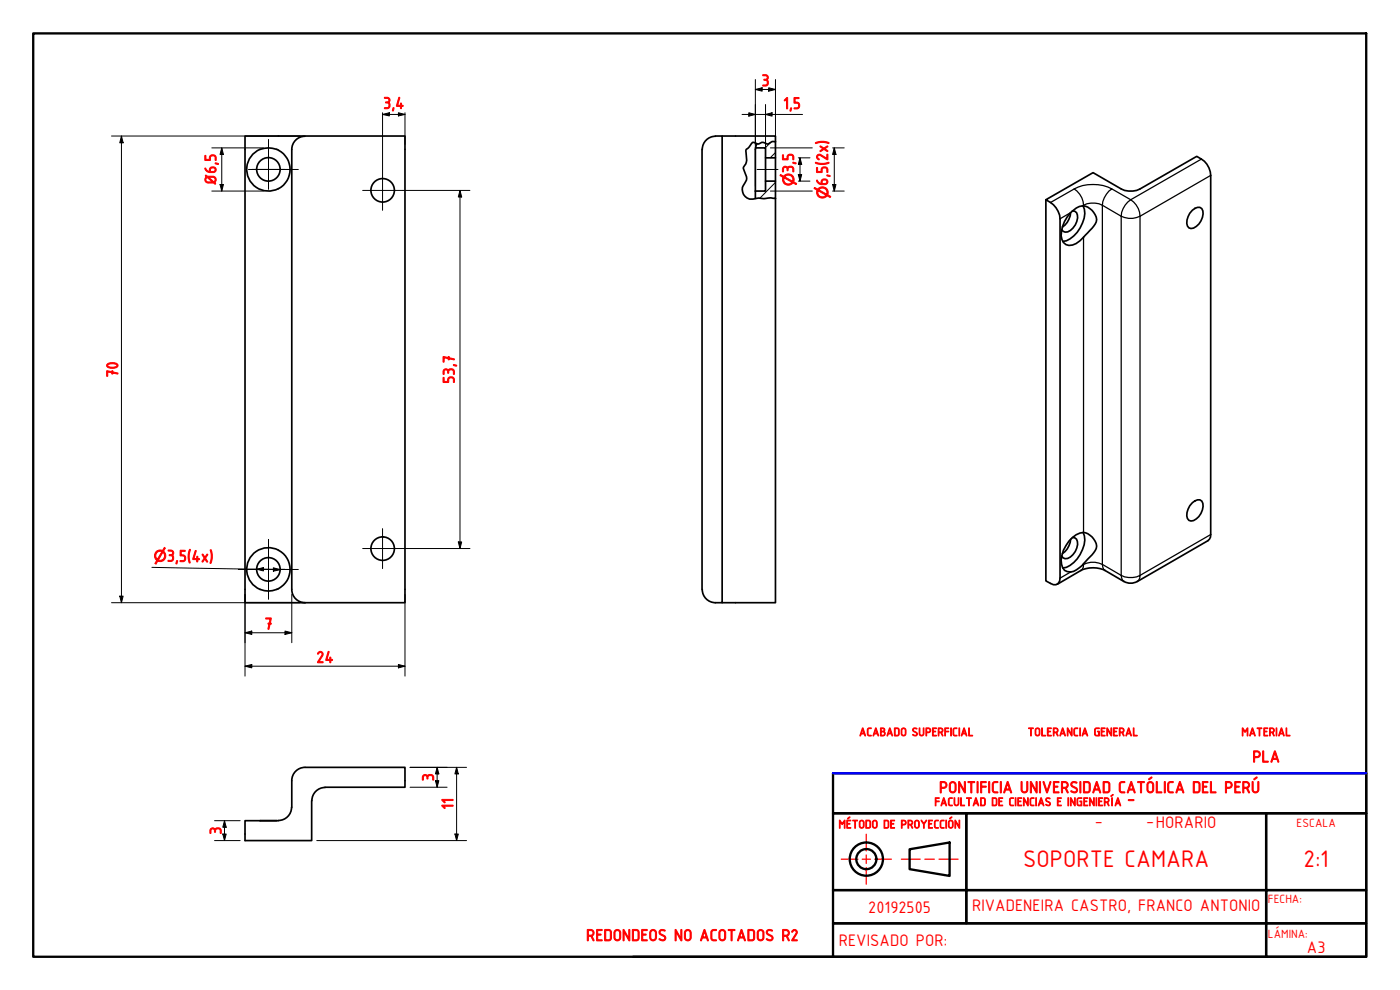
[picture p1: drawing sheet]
<svg xmlns="http://www.w3.org/2000/svg" width="420mm" height="297mm" viewBox="0 0 420 297" stroke-linecap="round" stroke-linejoin="round" font-family="sans-serif">
<!-- layer: Hatch (ISO) -->
<path d="M231.2 42.8l-1.5 1.6M232.7 45.8l-1.6 1.6M232.7 59.2l-.3 .3M232.7 54.7l-4.7 4.8" fill="none" stroke="#000" stroke-width=".3"/>
<!-- layer: Visible (ISO) -->
<g fill="none" stroke="#000" stroke-width=".51">
<path d="M73.5 40.8h48v140h-48zM83.6 45a6.5 6.5 0 0 0-9.6 5.8 6.5 6.5 0 0 0 9.6 5.8M83.6 45.1a6.5 6.5 0 0 1 0 11.5M87.6 44.8v132.1a4 4 0 0 0 3.9 3.9M91.5 40.9a4 4 0 0 0-3.9 3.9M210.7 44.8v132M214.7 40.8h2v140a5.5 5.5 0 0 1-4.8-1.1 4 4 0 0 1-1.1-2.8M214.7 40.9a4 4 0 0 0-3.9 3.9M216.7 40.8h16v6.6h-3v-3h-2.9l-.1 15.1M226.7 57.3h3v-3h3v126.5h-16M227.2 43.1l-.4 1.3M229.7 47.4v6.9"/>
<path d="M232.7 47.4v6.9M313.9 59.9v114.4l2.3 1.1a1.7 1.7 0 0 0 1.9-1.9v-107.9a6.8 6.8 0 0 0-4.2-5.7l14.1-8.1 8.5 4.9a6.3 6.3 0 0 0 5.6 0l17.1-9.8a6.4 6.4 0 0 1 4.1 5.7v108.5l-.8 1.1-21.2 12.3M321.3 63.8a5.6 5.6 0 0 1 3.9-2 4.6 4.6 0 0 1 3.8 4.8 26.9 26.9 0 0 1-6 6.5 2.76 2.76 0 0 1-3.1 .3 2.76 2.76 0 0 1-1.4-2.7 10.3 10.3 0 0 1 2.8-6.9zM321.3 63.8a5.8 5.8 0 0 1-2.5 4.3M321.8 63.3a1.57 1.57 0 0 1 1.6 2.1 4.6 4.6 0 0 1-3.7 4.2l-.7-.2-.4-.5M325.1 61.8a7.9 7.9 0 0 1-1.8 7.9 6.6 6.6 0 0 1-4.3 2.7M357.8 63.1a1.78 1.78 0 0 1 1.7-.9 1.78 1.78 0 0 1 1.5 1.1 4.8 4.8 0 0 1-3.6 5.3 1.82 1.82 0 0 1-1.2-2.6l.9-2zM325.1 159.8a7.9 7.9 0 0 1-1.8 7.9 6.6 6.6 0 0 1-4.3 2.7M357.8 150.9a1.78 1.78 0 0 1 1.7-.9 1.78 1.78 0 0 1 1.5 1.1 4.8 4.8 0 0 1-3.6 5.2 1.82 1.82 0 0 1-1.2-2.5l.9-2zM320.8 162.4a5.6 5.6 0 0 1 5-2.5 4.6 4.6 0 0 1 3.2 4.7l-1.3 1.9a23.9 23.9 0 0 1-5.5 4.9 2.6 2.6 0 0 1-3.6-2.1 9.1 9.1 0 0 1 2.2-6.9zM321.3 161.8a5.8 5.8 0 0 1-2.5 4.3M321.8 161.3a1.57 1.57 0 0 1 1.6 2.1 4.6 4.6 0 0 1-3.7 4.2l-.7-.2-.4-.6"/>
<path d="M337.3 174.5l-5.6-3.3a8.5 8.5 0 0 0-7.3 0l-7.1 4.1M337.3 174.5l1.7 .5 1.2-.1 1.1-.4M97.5 236.2h24v-6h-29.9a4 4 0 0 0-4 4v8M97.6 236.3a4 4 0 0 0-4 3.9M78 246.2h5.1M78 246.2h5.6M87.5 242.2a4 4 0 0 1-4 4M93.5 240.2v12h-20v-6h4.5"/>
<circle cx="80.5" cy="50.8" r="3.5"/>
<circle cx="114.8" cy="57.1" r="3.5"/>
<circle cx="80.5" cy="170.8" r="3.5"/>
<circle cx="80.5" cy="170.8" r="6.5"/>
<circle cx="114.8" cy="164.6" r="3.5"/>
</g>
<!-- layer: Break Line (ISO) -->
<path d="M232.7 42.5a1.84 1.84 0 0 0-2.1 .7h-.3a2.07 2.07 0 0 0-2.8 0l-1.6-.5-2 2.2v.9a4.3 4.3 0 0 1-.4 3.8l-.4 .9 .5 1.4a2.86 2.86 0 0 1-.5 3.8 2.88 2.88 0 0 0 .5 3.3 2.88 2.88 0 0 0 3.3 .5l2.3 .1 2.1-.2 1.4 .1" fill="none" stroke="#000" stroke-width=".51"/>
<!-- layer: Visible Narrow (ISO) -->
<g fill="none" stroke="#000" stroke-width=".38">
<path d="M322.4 56.7a6.2 6.2 0 0 1 2.8 4.9M322.4 56.7a12.6 12.6 0 0 1 11.3 0 6.4 6.4 0 0 0-2.9 4.9M322.4 56.7l-7.1 4.1M333.7 56.7l5.6 3.2M339.3 59.9a6.2 6.2 0 0 1 2.8 5M339.3 59.9a6.4 6.4 0 0 0-2.8 5M360.6 47.7l-21.3 12.2M363.3 52.6l-21.2 12.3M321.3 63.8l-3.2 1.8M325.2 61.6a6.3 6.3 0 0 1 5.6 0M325.2 61.6l-.3 .2M325.2 61.6v.2"/>
<path d="M325.2 71.2v88.6M330.8 61.6l5.7 3.3M330.8 61.6v107.7M336.5 64.9a6.3 6.3 0 0 0 5.6 0M336.5 64.9v107.7M342.1 64.9v107.7l21.2-12.2M321.3 171.6l-3.2 1.9M325.2 169.3a6.3 6.3 0 0 1 5.6 0M325.2 169.3l-.1 .9-.7 1M325.2 169.3l-.3 .3M325.2 169.1v.2M330.8 169.3l.4 1.5 .5 .4"/>
<path d="M330.8 169.3l5.7 3.3M336.5 172.6l.4 1.4 .4 .5M336.5 172.6a6.3 6.3 0 0 0 5.6 0v.8l-.8 1.1"/>
</g>
<!-- layer: Border (ISO) -->
<g fill="none" stroke="#000" stroke-width=".7">
<path d="M10 10h400v277.1h-400zM250 232h160v12h-160zM250 244h40v23.1h-40zM273 254.8l12-2v10l-12-2zM290 244h90v23.1h-90zM380 244h30v23.1h-30zM250 277h130v10.1h-130zM250 267.1h40v9.9h-40zM290 267.1h90v9.9h30v-9.9h-30v9.9h-90zM380 277h30v10.1h-30zM190 287.1h60"/>
<circle cx="260" cy="257.8" r="5"/>
<circle cx="260" cy="257.8" r="3"/>
</g>
<path d="M252.5 257.8h5M258.8 257.8h2.4M260 250.3v5M260 256.5v2.6M262.5 257.8h5M270.5 257.8h5.7M277.6 257.8h2.8M281.8 257.8h5.7M260 260.3v5" fill="none" stroke="#f00" stroke-width=".38"/>
<!-- layer: Dimension (ISO) -->
<g fill="none" stroke="#000" stroke-width=".3">
<path d="M114.8 34.3l2-.5v1zM114.8 34.3h6.7M114.8 33.8v17.3M119.6 33.8l1.9 .5-1.9 .5zM121.5 33.8v9.6M222.7 34.3h18.2M224.7 33.8l2 .5-2 .5zM226.7 26.8l2-.5v1.1zM226.7 23.9v32M226.7 26.8h6M229.7 34.3l2-.5v1zM229.7 31.4v19.3"/>
<path d="M230.7 26.3l2 .5-2 .6zM232.7 23.9v21.9M33.5 40.8h56.5M36.4 40.8l.6 2h-1.1zM36.4 40.8v140M63.6 57.3h15.5M63.6 44.4h15.5M66 55.4h1.1l-.6 1.9zM66.5 44.4l.6 1.9h-1.1zM66.5 44.4v12.9M120.8 57.1h20.2M138 57.1l.6 2h-1.1z"/>
<path d="M138 57.1v107.5M229.7 51v4.9M231.2 57.3h12.6M231.2 44.4h12.6M239.6 52.4h1l-.5 1.9zM239.6 54.3h3.5M239.6 47.4h3.5M240.1 47.4l.5 1.9h-1zM240.1 47.4v6.9M249.9 55.4h1l-.5 1.9zM249.9 57.3h3.5M249.9 44.4h3.5"/>
<path d="M250.4 44.4l.5 1.9h-1zM250.4 44.4v12.9M35.9 178.9h1.1l-.6 1.9zM45.6 170.2l38.5 .7M73.5 178.4v24.5M77.1 170.8l2-.5v1zM82 170.4l2.1 .5-2.1 .5zM87.6 178.4v14.4M120.8 164.6h20.2M121.5 178.4v24.5M137.5 162.6h1.1l-.6 2zM33.5 180.8h56.5"/>
<path d="M73.5 189.9l2.1-.6v1.1zM73.5 199.9l2.1-.5v1zM73.5 189.9h14.1M73.5 199.9h48M85.5 189.3l2.1 .6-2.1 .5zM119.6 199.4l1.9 .5-1.9 .5zM123.1 236.2h11.1M123.1 230.2h16.9M130.7 234.2h1l-.5 2zM131.2 230.2l.5 2h-1zM131.2 230.2v6M137 230.2l.5 2h-1z"/>
<path d="M137 230.2v22M64.4 246.2h7.7M64.4 252.2h7.7M66.9 250.2h1l-.5 2zM67.4 246.2l.5 2h-1zM67.4 246.2v6M95.1 252.2h44.9M136.5 250.2h1l-.5 2z"/>
</g>
<g fill="#000">
<path d="M114.8 34.3l2-.5v1z" fill-rule="evenodd"/>
<path d="M119.6 33.8l1.9 .5-1.9 .5z" fill-rule="evenodd"/>
<path d="M224.7 33.8l2 .5-2 .5z" fill-rule="evenodd"/>
<path d="M226.7 26.8l2-.5v1.1z" fill-rule="evenodd"/>
<path d="M230.7 26.3l2 .5-2 .6z" fill-rule="evenodd"/>
<path d="M229.7 34.3l2-.5v1z" fill-rule="evenodd"/>
<path d="M36.4 40.8l.6 2h-1.1z" fill-rule="evenodd"/>
<path d="M66 55.4h1.1l-.6 1.9z" fill-rule="evenodd"/>
<path d="M66.5 44.4l.6 1.9h-1.1z" fill-rule="evenodd"/>
<path d="M138 57.1l.6 2h-1.1z" fill-rule="evenodd"/>
<path d="M239.6 52.4h1l-.5 1.9z" fill-rule="evenodd"/>
<path d="M240.1 47.4l.5 1.9h-1z" fill-rule="evenodd"/>
<path d="M249.9 55.4h1l-.5 1.9z" fill-rule="evenodd"/>
<path d="M250.4 44.4l.5 1.9h-1z" fill-rule="evenodd"/>
<path d="M35.9 178.9h1.1l-.6 1.9z" fill-rule="evenodd"/>
<path d="M77.1 170.8l2-.5v1z" fill-rule="evenodd"/>
<path d="M82 170.4l2.1 .5-2.1 .5z" fill-rule="evenodd"/>
<path d="M137.5 162.6h1.1l-.6 2z" fill-rule="evenodd"/>
<path d="M73.5 189.9l2.1-.6v1.1z" fill-rule="evenodd"/>
<path d="M73.5 199.9l2.1-.5v1z" fill-rule="evenodd"/>
<path d="M85.5 189.3l2.1 .6-2.1 .5z" fill-rule="evenodd"/>
<path d="M119.6 199.4l1.9 .5-1.9 .5z" fill-rule="evenodd"/>
<path d="M130.7 234.2h1l-.5 2z" fill-rule="evenodd"/>
<path d="M131.2 230.2l.5 2h-1z" fill-rule="evenodd"/>
<path d="M137 230.2l.5 2h-1z" fill-rule="evenodd"/>
<path d="M66.9 250.2h1l-.5 2z" fill-rule="evenodd"/>
<path d="M67.4 246.2l.5 2h-1z" fill-rule="evenodd"/>
<path d="M136.5 250.2h1l-.5 2z" fill-rule="evenodd"/>
</g>
<!-- layer: Center Mark (ISO) -->
<path d="M74.5 50.8h12.1M80.6 41.8v14.1v-10.1M80.6 44.8v12M85.5 50.8h-9.9h13.9M108.8 57.1h12M114.8 51.1v12M114.8 158.6v12M71.6 170.9h17.9M74.5 170.9h12.1M80.6 161.8v18M80.6 164.8v12M108.8 164.6h12" fill="none" stroke="#000" stroke-width=".3"/>
<!-- layer: Border (ISO) -->
<path d="M250 232h160" fill="none" stroke="#00f" stroke-width=".7"/>
<!-- layer: Centerline (ISO) -->
<path d="M227.2 50.8h6.3" fill="none" stroke="#000" stroke-width=".3"/>
<g font-size="7.7" fill="#f00">
<text x="307" y="260.3">SOPORTE CAMARA</text>
<text x="391.2" y="260.3">2:1</text>
</g>
<g font-size="5.4" fill="#f00">
<text x="328.5" y="247.8">-</text>
<text x="344" y="247.8">-HORARIO</text>
<text x="260.5" y="273.8">20192505</text>
<text x="291.7" y="273.4">RIVADENEIRA CASTRO, FRANCO ANTONIO</text>
<text x="251.7" y="283.8">REVISADO POR:</text>
<text x="392.2" y="286.1">A3</text>
</g>
<g font-size="5.3" fill="#f00">
<text x="228.5" y="25.8">3</text>
<text x="115" y="32.6">3,4</text>
<text x="235" y="32.7">1,5</text>
<text x="238.3" y="51.9" transform="rotate(-90 238.3 51.9)">3,5</text>
<text x="64.9" y="55.6" transform="rotate(-90 64.9 55.6)">Ø6,5</text>
<text x="248.5" y="55.7" transform="rotate(-90 248.5 55.7)">6,5(2x)</text>
<text x="35.4" y="113.3" transform="rotate(-90 35.4 113.3)">70</text>
<text x="136.4" y="115.1" transform="rotate(-90 136.4 115.1)">53,7</text>
<text x="50" y="168.5" transform="rotate(1 50 168.5)">3,5(4x)</text>
<text x="79.4" y="188.8">7</text>
<text x="94.9" y="198.9">24</text>
<text x="375.9" y="228.7">PLA</text>
<text x="130.2" y="234.4" transform="rotate(-90 130.2 234.4)">3</text>
<text x="281.8" y="237.9">PONTIFICIA UNIVERSIDAD CATÓLICA DEL PERÚ</text>
<text x="136" y="242.9" transform="rotate(-90 136 242.9)">11</text>
<text x="338.3" y="241.1">-</text>
<text x="66.4" y="250.4" transform="rotate(-90 66.4 250.4)">3</text>
<text x="175.9" y="282.3">REDONDEOS NO ACOTADOS R2</text>
</g>
<g font-size="4.5" fill="#f00">
<text x="238.3" y="55.8" transform="rotate(-90 238.3 55.8)">⌀</text>
<text x="248.5" y="59.7" transform="rotate(-90 248.5 59.7)">⌀</text>
<text x="46.1" y="168.4" transform="rotate(1 46.1 168.4)">⌀</text>
</g>
<g font-size="3.9" fill="#f00">
<text x="389.1" y="248">ESCALA</text>
<text x="380.5" y="271.1">FECHA:</text>
<text x="380.5" y="281.5">LÁMINA:</text>
</g>
<g font-size="3.8" fill="#f00">
<text x="257.8" y="220.8">ACABADO SUPERFICIAL</text>
<text x="308.4" y="220.8">TOLERANCIA GENERAL</text>
<text x="372.6" y="220.8">MATERIAL</text>
<text x="280.4" y="241.8">FACULTAD DE CIENCIAS E INGENIERÍA</text>
<text x="251.7" y="248.5">MÉTODO DE PROYECCIÓN</text>
</g>
</svg>
